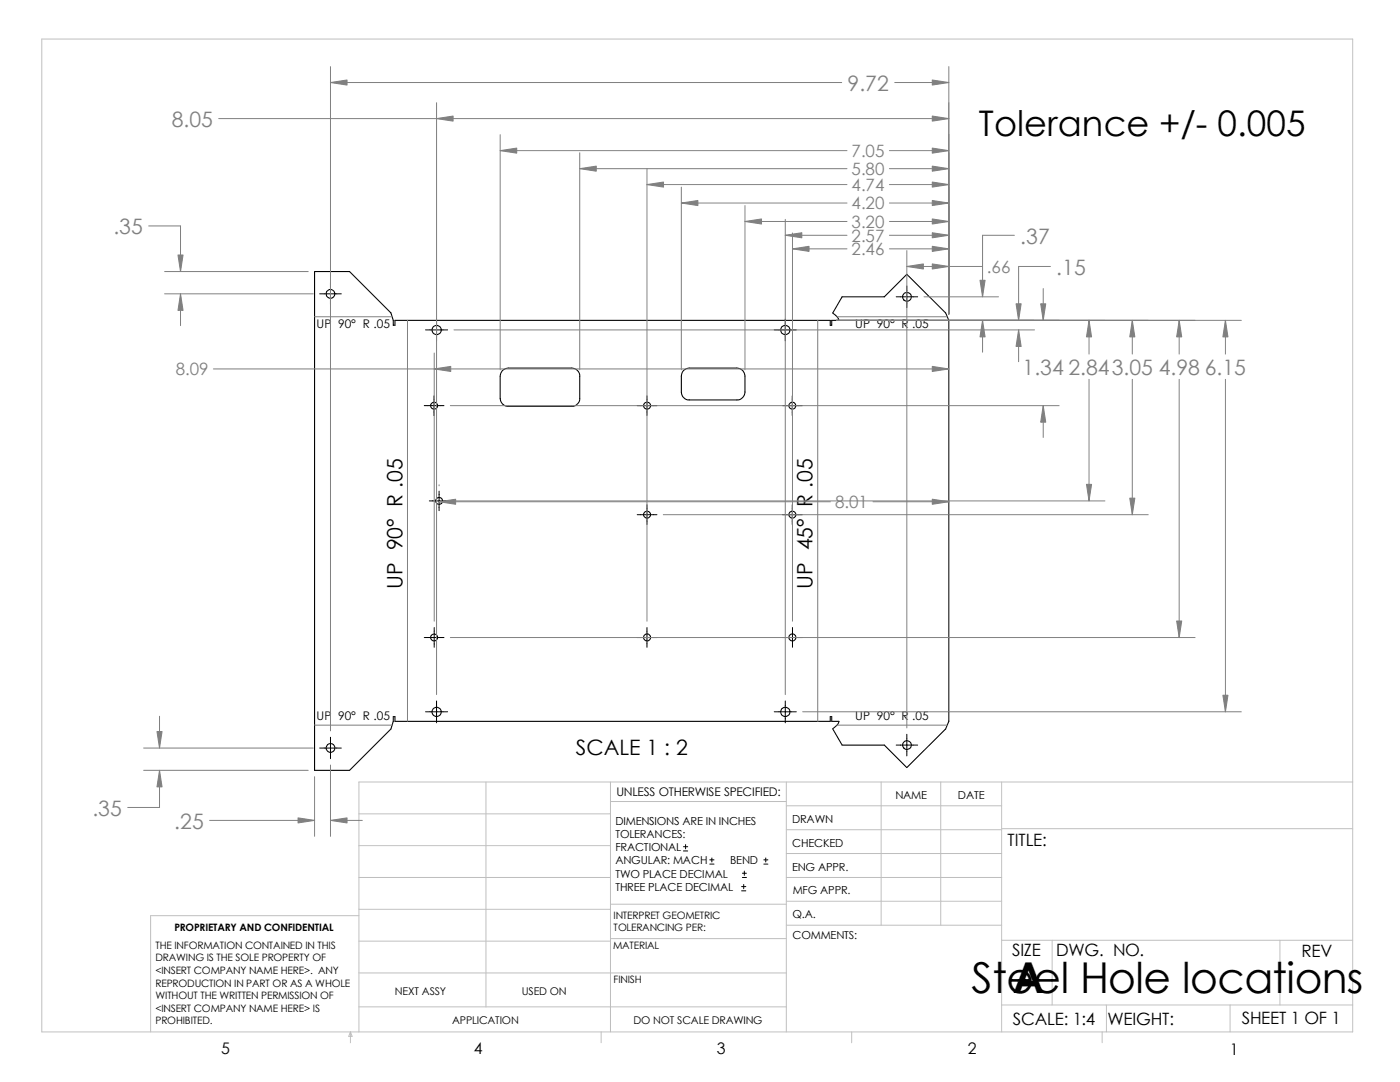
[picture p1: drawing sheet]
<svg xmlns="http://www.w3.org/2000/svg" width="279mm" height="216mm" viewBox="0 0 279 216" stroke-linecap="round" stroke-linejoin="round" font-family="sans-serif">
<g fill="none" stroke="#c0c0c0" stroke-width=".2">
<path d="M8.3 7.8h261.7v198.1h-261.7zM97 156v44.9M121.8 159.9h35.1M121.8 156v49.9M156.9 156v49.9M175.9 156v28.6M187.7 156v28.6M199.9 156v49.9M270 156h-198.4v49.9M71.6 168.7h50.2M71.6 162.4h50.2M71.6 175.1h50.2"/>
<path d="M156.9 165.6h43M156.9 160.8h43M156.9 179.8h43M156.9 175.1h43M156.9 170.3h43M199.9 165.4h70.1M71.6 182.7h-41.5v23.2M71.6 194.1h85.3M71.6 181.4h50.2M71.6 187.8h50.2M121.8 187.3h35.1M121.8 180.4h35.1"/>
<path d="M156.9 184.6h43M199.9 187.6h70.1M210 187.6v12.9M255.4 187.6v12.9M69.9 205.9l.4 .9h-.7zM69.9 205.9v2.2M71.6 200.9h85.3M120 205.9v2.2M170 205.9v2.2M199.9 200.5h70.1M220 205.9v2.2M220.8 200.5v5.4"/>
<path d="M245.5 200.5v5.4"/>
</g>
<g fill="none" stroke="#000" stroke-width=".21">
<path d="M62.8 54.2h7l8.2 8.2 .5 1.5v1h.3v-1h86.9v1h.3v-1h1.4a2.44 2.44 0 0 0-1.2-1.4l1.9-3.3h8.4l4.5-4.5 7.7 7.7 .7 1.5v80l-.7 1.6-7.7 7.7-4.5-4.5h-8.4l-1.9-3.3a2.23 2.23 0 0 0 1.2-1.5h-1.4v-.9h-.3v.9h-86.9v-.9h-.3v.9l-.5 1.6-8.2 8.2h-7zM100.3 73.9l.5-.3 .6-.2h12.7a1.59 1.59 0 0 1 1.6 1.7v4.4a1.59 1.59 0 0 1-1.6 1.6h-12.7a1.59 1.59 0 0 1-1.6-1.6v-4.4l.1-.6zM136.4 73.9l.5-.3 .6-.2h9.6a1.59 1.59 0 0 1 1.6 1.7v3.1a1.59 1.59 0 0 1-1.6 1.6h-9.6a1.59 1.59 0 0 1-1.5-1.6v-3.1l.1-.6z"/>
<circle cx="66" cy="58.6" r=".87"/>
<circle cx="181" cy="59.2" r=".88"/>
<circle cx="87.1" cy="65.8" r=".92"/>
<circle cx="156.7" cy="65.8" r=".92"/>
<circle cx="86.6" cy="80.9" r=".7"/>
<circle cx="87.7" cy="100" r=".7"/>
<circle cx="129.1" cy="80.9" r=".7"/>
<circle cx="158.1" cy="80.9" r=".7"/>
<circle cx="129.1" cy="102.7" r=".69"/>
<circle cx="158.1" cy="102.7" r=".69"/>
<circle cx="86.6" cy="127.2" r=".69"/>
<circle cx="129.1" cy="127.2" r=".7"/>
<circle cx="158.1" cy="127.2" r=".7"/>
<circle cx="66" cy="149.2" r=".87"/>
<circle cx="87.1" cy="142" r=".92"/>
<circle cx="156.7" cy="142" r=".92"/>
<circle cx="181" cy="148.7" r=".87"/>
</g>
<g fill="none" stroke="#000" stroke-width=".2">
<path d="M63.8 58.6h4.3M66 56.5v4.3M178.9 59.2h4.2M181 57.1v4.3M84.9 65.8h4.4M86.6 79v3.9M87.1 63.7v4.3M129.1 79v3.9M154.5 65.8h4.4M156.7 63.7v4.3M158.1 79v3.9M84.7 80.9h3.9"/>
<path d="M85.7 99.9h3.9M87.6 98v3.9M127.2 80.9h3.9M156.2 80.9h3.9M127.2 102.7h3.9M129.1 100.7v3.9M156.2 102.7h3.9M158.1 100.7v3.9M84.7 127.2h3.9M86.7 125.2v4M87.1 139.9v4.3M127.2 127.2h3.9"/>
<path d="M129.1 125.2v4M156.2 127.2h3.9M156.7 139.9v4.3M158.2 125.2v4M63.8 149.3h4.3M66 147.1v4.3M84.9 142h4.4M154.5 142h4.4M178.9 148.7h4.2M181 146.5v4.3M136.4 169.8h.8M136.4 169h.8"/>
<path d="M136.8 168.5v.9M141.6 172.4h.9M141.6 171.6h.9M142.1 171.2v.8M148 177.8h.8M148 176.9h.8M148.2 175.1h.8M148.2 174.2h.8M148.4 176.5v.8M148.5 173.8v.9M152.4 172.4h.8M152.4 171.6h.8"/>
<path d="M152.8 171.2v.8"/>
</g>
<g fill="none" stroke="#808080" stroke-width=".2">
<path d="M66 16.5h102M66 13.3v132.5M178.6 16.5h10.8M189.4 13.3v49.4M43.6 23.7h145.8M87.1 20.5v118.1M99.8 30.1h69.2M99.8 26.9v46.9M115.7 33.7h53.3M115.7 30.5v43.3M129.1 33.7v90.3M129.1 36.8h39.9"/>
<path d="M136 37.3v36.5M177.5 36.8h11.9M177.5 33.7h11.9M177.5 30.1h11.9M29.7 45.1h6.3v9.1M32.9 54.2h28.6M32.9 58.6h29.6M36 58.6v6.4M136 40.5h33M148.7 44.2h20.3M148.7 41v32.8M156.7 46.9h12.3"/>
<path d="M156.7 43.8v94.8M158.2 49.7h10.8M158.2 46.5v77.5M177.5 49.7h11.9M177.5 44.2h11.9M177.5 40.5h11.9M177.5 46.9h11.9M181 53.2h15M181 50v95.2M184.4 59.2h14.9M202.4 46.9h-6.3v12.3M208.2 57.6v6.3"/>
<path d="M209.6 53.2h-6.3v10.7M42.6 73.6h146.8M62.8 63.2h15.5M81.3 63.9v80M86.7 70.4v53.6M90.6 65.8h115.9M163.2 63.9v80M167 63.9h80.7M167 63.2h22M196.1 63.9v6.4M203.3 65.8v6.4M217.3 63.9v6.8"/>
<path d="M217.3 75.7v24.2M226 63.9v6.8M226 75.7v27M235.3 63.9v6.8M235.3 75.7v51.5M244.6 63.9v6.8M244.6 75.7v66.3M87.6 96.7v.2M89.9 80.9h121.5M90.9 99.9h129.6M208.2 80.9v6.4M87.6 100.1h78.1"/>
<path d="M132.4 102.7h96.8M174.2 100.1h15.2M89.9 127.2h148.6M28.7 149.3h33.8M28.7 153.7h32.8M31.8 153.7v7.4h-6.3M31.8 142.9v6.4M62.8 155v11.9M62.8 144.7h15.5M66 152.7v14.2M160.2 142h87.5M167 144.7h22"/>
<path d="M41.8 163.7h21M66 163.7h6.3"/>
</g>
<g fill="#808080" stroke="#808080" stroke-width=".2">
<path d="M235.3 63.9l.5 3.3h-1z"/>
<path d="M234.8 123.9h1l-.5 3.3z"/>
<path d="M186.1 49.1l3.3 .6-3.3 .5z"/>
<path d="M158.2 49.7l3.3-.6v1.1z"/>
<path d="M186.1 36.3l3.3 .5-3.3 .5z"/>
<path d="M129.1 36.8l3.3-.5v1z"/>
<path d="M186.1 73.1l3.3 .5-3.3 .5z"/>
<path d="M86.7 73.6l3.3-.5v1z"/>
<path d="M186.1 99.6l3.3 .5-3.3 .5z"/>
<path d="M87.6 100.1l3.3-.5v1z"/>
<path d="M31.3 146h1l-.5 3.3z"/>
<path d="M31.8 153.7l.5 3.3h-1z"/>
<path d="M186.1 52.7l3.3 .5-3.3 .5z"/>
<path d="M181 53.2l3.3-.5v1z"/>
<path d="M186.1 43.7l3.3 .5-3.3 .5z"/>
<path d="M148.7 44.2l3.3-.5v1z"/>
<path d="M186.1 40l3.3 .5-3.3 .5z"/>
<path d="M136 40.5l3.3-.5v1z"/>
<path d="M186.1 33.1l3.3 .6-3.3 .5z"/>
<path d="M115.7 33.7l3.3-.6v1.1z"/>
<path d="M186.1 29.5l3.3 .6-3.3 .5z"/>
<path d="M99.8 30.1l3.3-.6v1.1z"/>
<path d="M186.1 23.2l3.3 .5-3.3 .5z"/>
<path d="M87.1 23.7l3.3-.5v1z"/>
<path d="M66 16.5l3.3-.5v1z"/>
<path d="M186.1 16l3.3 .5-3.3 .5z"/>
<path d="M196.1 63.9l.5 3.3h-1z"/>
<path d="M195.6 55.9h1l-.5 3.3z"/>
<path d="M208.2 80.9l.5 3.3h-1z"/>
<path d="M207.7 60.6h1l-.5 3.3z"/>
<path d="M203.3 65.8l.5 3.3h-1z"/>
<path d="M202.8 60.6h1l-.5 3.3z"/>
<path d="M216.8 96.6h1l-.5 3.3z"/>
<path d="M217.3 63.9l.5 3.3h-1z"/>
<path d="M225.5 99.4h1l-.5 3.3z"/>
<path d="M226 63.9l.5 3.3h-1z"/>
<path d="M156.7 46.9l3.3-.5v1.1z"/>
<path d="M186.1 46.4l3.3 .5-3.3 .6z"/>
<path d="M244.1 138.7h1l-.5 3.3z"/>
<path d="M244.6 63.9l.5 3.3h-1z"/>
<path d="M36 58.6l.5 3.3h-1z"/>
<path d="M35.5 50.9h1l-.5 3.3z"/>
<path d="M66 163.7l3.3-.5v1z"/>
<path d="M59.5 163.2l3.3 .5-3.3 .5z"/>
</g>
<g font-size="8.5">
<text x="193.9" y="198.1">Steel Hole locations</text>
<text x="202.1" y="198.2">A</text>
</g>
<text font-size="7" x="195.4" y="27.2">Tolerance +/- 0.005</text>
<g font-size="4.2" fill="#808080">
<text x="169.2" y="18.1">9.72</text>
<text x="34.3" y="25.3">8.05</text>
<text x="22.6" y="46.8">.35</text>
<text x="203.6" y="48.6">.37</text>
<text x="210.8" y="54.8">.15</text>
<text x="204.1" y="74.8">1.34</text>
<text x="213.2" y="74.8">2.843.05 4.98 6.15</text>
<text x="18.4" y="162.8">.35</text>
<text x="34.8" y="165.4">.25</text>
</g>
<g font-size="4.2">
<text x="80.3" y="117.5" transform="rotate(-90 80.3 117.5)">UP 90° R .05</text>
<text x="162.2" y="117.5" transform="rotate(-90 162.2 117.5)">UP 45° R .05</text>
<text x="114.9" y="150.6">SCALE 1 : 2</text>
</g>
<g font-size="3.4" fill="#808080">
<text x="170" y="35">5.80</text>
<text x="170" y="31.4">7.05</text>
<text x="170" y="38.1">4.74</text>
<text x="170" y="41.8">4.20</text>
<text x="170" y="45.5">3.20</text>
<text x="170" y="51">2.46</text>
<text x="170" y="48.3">2.57</text>
<text x="197" y="54.5">.66</text>
<text x="35.1" y="74.9">8.09</text>
<text x="166.7" y="101.4">8.01</text>
</g>
<g font-size="3.4">
<text x="201.1" y="168.8">TITLE:</text>
<text x="202" y="190.8">SIZE</text>
<text x="210.8" y="190.8">DWG. NO.</text>
<text x="259.8" y="191">REV</text>
<text x="202.1" y="204.4">SCALE: 1:4</text>
<text x="221" y="204.5">WEIGHT:</text>
<text x="247.8" y="204.4">SHEET 1 OF 1</text>
</g>
<g font-size="3.2">
<text x="44.2" y="210.4">5</text>
<text x="94.6" y="210.3">4</text>
<text x="143" y="210.4">3</text>
<text x="193.2" y="210.4">2</text>
<text x="245.4" y="210.6">1</text>
</g>
<g font-size="2.4">
<text x="63.2" y="65.4">UP 90° R .05</text>
<text x="170.7" y="65.4">UP 90° R .05</text>
<text x="63.2" y="143.7">UP 90° R .05</text>
<text x="170.7" y="143.7">UP 90° R .05</text>
<text x="123" y="158.9">UNLESS OTHERWISE SPECIFIED:</text>
</g>
<g font-size="2.2">
<text x="178.7" y="159.4">NAME</text>
<text x="191.2" y="159.4">DATE</text>
<text x="122.8" y="164.5">DIMENSIONS ARE IN INCHES</text>
<text x="122.8" y="167.2">TOLERANCES:</text>
<text x="158.1" y="164.2">DRAWN</text>
<text x="122.8" y="169.8">FRACTIONAL</text>
<text x="122.8" y="172.5">ANGULAR: MACH</text>
<text x="145.7" y="172.5">BEND</text>
<text x="158.1" y="173.7">ENG APPR.</text>
<text x="158.1" y="169.1">CHECKED</text>
<text x="122.8" y="175.1">TWO PLACE DECIMAL</text>
<text x="122.8" y="177.8">THREE PLACE DECIMAL</text>
<text x="158.2" y="178.5">MFG APPR.</text>
<text x="158.2" y="183.2">Q.A.</text>
<text x="158.2" y="187.4">COMMENTS:</text>
</g>
<g font-size="2.1">
<text x="78.8" y="198.5">NEXT ASSY</text>
<text x="104.1" y="198.5">USED ON</text>
<text x="90.2" y="204.3">APPLICATION</text>
<text x="126.4" y="204.3">DO NOT SCALE DRAWING</text>
</g>
<g font-size="2">
<text x="34.8" y="185.7">PROPRIETARY AND CONFIDENTIAL</text>
<text x="122.5" y="185.8">TOLERANCING PER:</text>
<text x="122.5" y="183.3">INTERPRET GEOMETRIC</text>
<text x="31" y="189.3">THE INFORMATION CONTAINED IN THIS</text>
<text x="31" y="191.8">DRAWING IS THE SOLE PROPERTY OF</text>
<text x="122.3" y="189.4">MATERIAL</text>
<text x="31" y="194.3">&lt;INSERT COMPANY NAME HERE&gt;. ANY</text>
<text x="31" y="196.8">REPRODUCTION IN PART OR AS A WHOLE</text>
<text x="122.4" y="196.2">FINISH</text>
<text x="31" y="199.3">WITHOUT THE WRITTEN PERMISSION OF</text>
<text x="31" y="201.9">&lt;INSERT COMPANY NAME HERE&gt; IS</text>
<text x="31" y="204.4">PROHIBITED.</text>
</g>
</svg>
